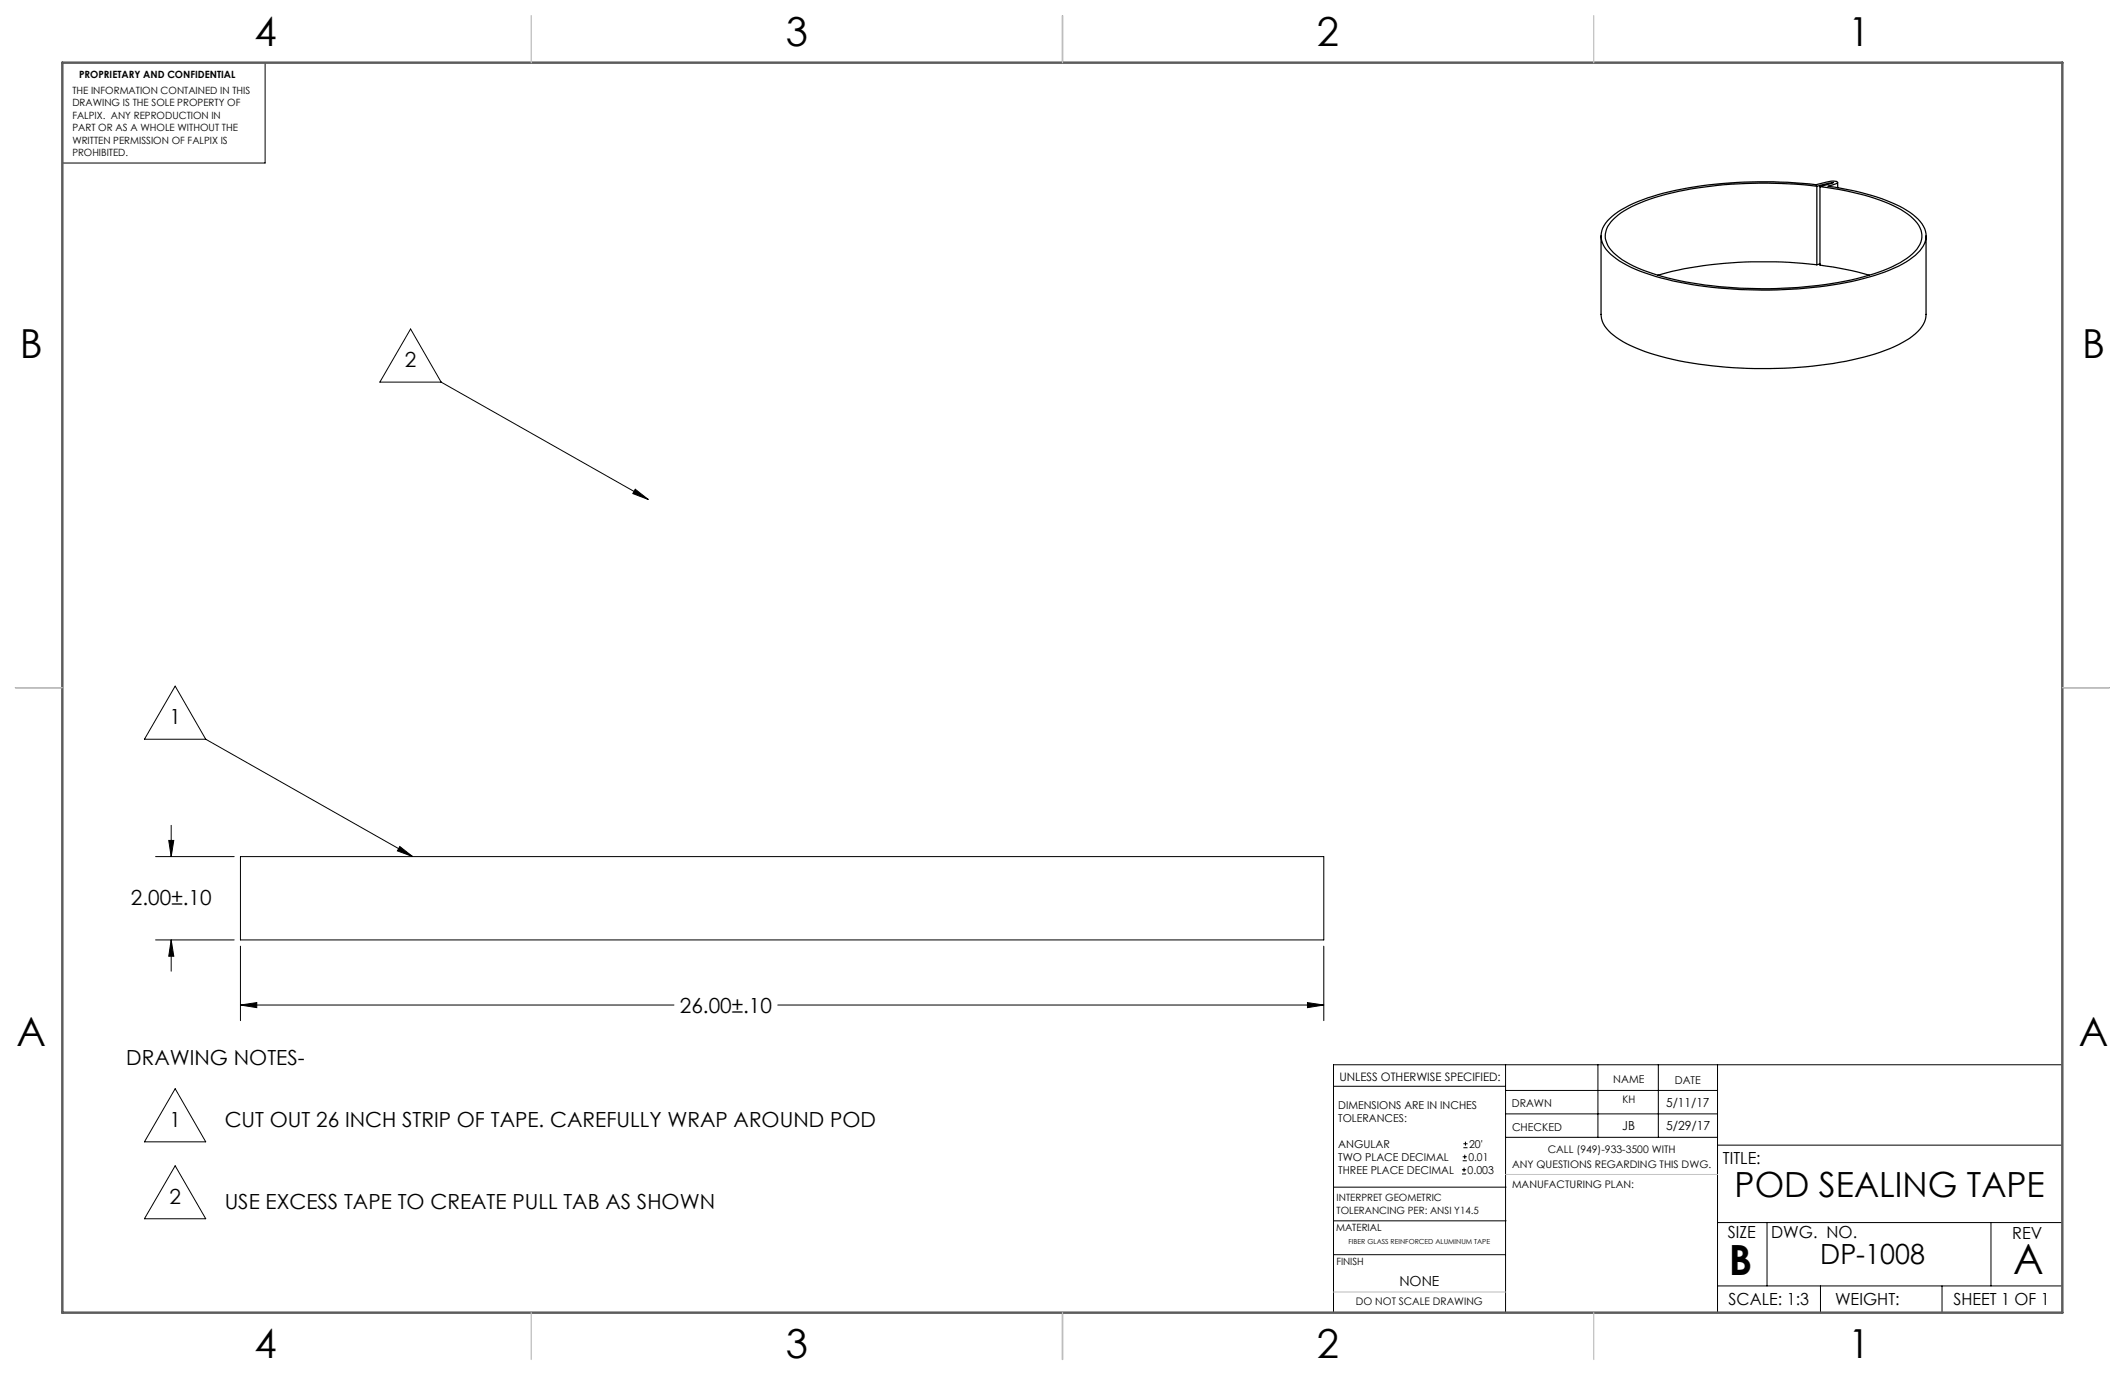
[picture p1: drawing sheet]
<svg xmlns="http://www.w3.org/2000/svg" width="432mm" height="279mm" viewBox="0 0 432 279" stroke-linecap="round" stroke-linejoin="round" font-family="sans-serif">
<g fill="none" stroke="#000" stroke-width=".2">
<path d="M53.9 12.7v20.4h-41.2M83.4 66.9l6.2 10.7h-12.4zM89.6 77.6l42.1 23.9M129.1 99.4l2.6 2.1-3.1-1.2zM35.6 139.4l6.2 10.8h-12.4zM41.8 150.2l42.1 23.9M31.6 174.1h16M34.3 170.8h1l-.5 3.3zM34.8 167.7v6.4M48.9 174.1h220.1v16.9h-220.1zM81.2 172l2.7 2.1-3.1-1.2zM31.6 191h16"/>
<path d="M34.8 191l.5 3.3h-1zM34.8 191v6.3M48.9 192.3v15.1M269 192.3v15.1M48.9 204.2l3.3-.5v1.1zM48.9 204.2h88M158 204.2h111M265.7 203.7l3.3 .5-3.3 .6zM305.9 216.4v50.3M324.7 216.4v14.7M337 216.4v14.7M349 216.4v50.3"/>
<path d="M419.1 216.4h-148.1v50.3M35.6 221.2l6.2 10.8h-12.4zM35.6 236.9l6.2 10.7h-12.4zM271 220.7h34.9M297.1 238.5h.8M297.1 237.7h.8M297.2 235.9h.9M297.2 235.1h.9M297.4 233.2h.8M297.4 232.4h.8M297.5 237.3v.8M297.6 234.6v.9"/>
<path d="M297.8 232v.8M305.9 231.1h43.1M305.9 226.3h43.1M305.9 221.6h43.1M349 232.7h70.1M271 255h34.9M271 248.1h35M271 241.2h35M349 248.4h70.1M359.1 248.4v12.9M404.6 248.4v12.9M349 261.3h70.1"/>
<path d="M369.9 261.3v5.4M394.6 261.3v5.4"/>
</g>
<path d="M215.9 3.2v9.5M3.1 139.7h9.6M419.1 139.7h9.5M215.9 266.7v9.6" fill="none" stroke="#5c5c5c" stroke-width=".25"/>
<path d="M12.7 12.7h406.4v254h-406.4z" fill="none" stroke="#5c5c5c" stroke-width=".5"/>
<path d="M305.9 238.7h43.1M271 262.5h34.9" fill="none" stroke="#c0c0c0" stroke-width=".2"/>
<path d="M108 3.2v9.5M215.9 3.2v9.5M323.8 3.2v9.5M3.1 139.7h9.6M419.1 139.7h9.5M108 266.7v9.6M215.9 266.7v9.6M323.8 266.7v9.6" fill="none" stroke="#c0c0c0" stroke-width=".25"/>
<g fill="#000">
<path d="M81.2 172l2.7 2.1-3.1-1.2zM129.1 99.4l2.6 2.1-3.1-1.2z"/>
<path d="M48.9 204.2l3.3-.5v1.1zM265.7 203.7l3.3 .5-3.3 .6zM34.3 170.8h1l-.5 3.3zM34.8 191l.5 3.3h-1z"/>
</g>
<path d="M369.2 37.9a84.5 84.5 0 0 0-32.9 2.2 19.5 19.5 0 0 0-9 5 4.2 4.2 0 0 0 .6 6.3 23 23 0 0 0 9.8 4.8 85.8 85.8 0 0 0 41.9-.2 21.8 21.8 0 0 0 9.5-4.9 4.3 4.3 0 0 0-.4-6.7 25 25 0 0 0-11.2-5.1l-3.7-.8-4-.6M369.2 37.9l3.4-.8-2.8 .8M369.2 37.9v15.9M369.8 37.9v16a69.6 69.6 0 0 1 10 2M373.4 37.1v1M325.3 47.9v16a5.9 5.9 0 0 0 3.2 4.7 36.3 36.3 0 0 0 13.9 5 91.9 91.9 0 0 0 36.3-1 26.4 26.4 0 0 0 10.5-4.8 5.3 5.3 0 0 0 2.2-3.9v-16M326.6 44.9a21 21 0 0 1 9.2-5 85.9 85.9 0 0 1 31.8-2.5l1.4 .1 3.3-.7 1.1 .2-.1 .3-1.8 .6a43.3 43.3 0 0 1 16 4.9 7.2 7.2 0 0 1 3.9 4.7 5.5 5.5 0 0 1-2.8 4.8 31.4 31.4 0 0 1-12.3 4.9 91.4 91.4 0 0 1-38.8-.7 24.8 24.8 0 0 1-10.2-4.8 4.5 4.5 0 0 1-.7-6.8zM369.2 53.8a86.4 86.4 0 0 0-32.3 2.1M369.8 53.6l-.6 .2" fill="none" stroke="#000" stroke-width=".25"/>
<g font-size="8.5">
<text x="351.3" y="259">B</text>
<text x="409.1" y="258.9">A</text>
</g>
<g font-size="8.1">
<text x="51.7" y="9.3">4</text>
<text x="159.7" y="9.3">3</text>
<text x="267.6" y="9.3">2</text>
<text x="375.6" y="9.3">1</text>
<text x="4" y="72.8">B</text>
<text x="423.1" y="72.8">B</text>
<text x="3.3" y="212.5">A</text>
<text x="422.4" y="212.5">A</text>
<text x="51.7" y="276">4</text>
<text x="159.7" y="276">3</text>
<text x="267.6" y="276">2</text>
<text x="375.6" y="276">1</text>
</g>
<text font-size="7.1" x="352.5" y="243.3">POD SEALING TAPE</text>
<text font-size="5.6" x="369.9" y="256.8">DP-1008</text>
<g font-size="4.2">
<text x="82.3" y="74.5">2</text>
<text x="34.4" y="147.1">1</text>
<text x="26.6" y="183.9">2.00±.10</text>
<text x="138.1" y="205.8">26.00±.10</text>
<text x="25.7" y="216.5">DRAWING NOTES-</text>
<text x="34.4" y="228.9">1</text>
<text x="45.7" y="229">CUT OUT 26 INCH STRIP OF TAPE. CAREFULLY WRAP AROUND POD</text>
<text x="34.4" y="244.6">2</text>
<text x="45.7" y="245.7">USE EXCESS TAPE TO CREATE PULL TAB AS SHOWN</text>
</g>
<g font-size="3.4">
<text x="350.1" y="236.5">TITLE:</text>
<text x="351.1" y="251.6">SIZE</text>
<text x="359.9" y="251.6">DWG. NO.</text>
<text x="408.9" y="251.7">REV</text>
<text x="351.2" y="265.2">SCALE: 1:3</text>
<text x="372.9" y="265.2">WEIGHT:</text>
<text x="396.9" y="265.2">SHEET 1 OF 1</text>
</g>
<text font-size="2.8" x="284.3" y="261.3">NONE</text>
<g font-size="2.5">
<text x="338.6" y="224.9">5/11/17</text>
<text x="329.6" y="229.6">JB</text>
<text x="338.5" y="229.7">5/29/17</text>
</g>
<text font-size="2.4" x="272.2" y="219.7">UNLESS OTHERWISE SPECIFIED:</text>
<g font-size="2.2">
<text x="327.8" y="220.1">NAME</text>
<text x="340.3" y="220.2">DATE</text>
<text x="271.9" y="225.3">DIMENSIONS ARE IN INCHES</text>
<text x="271.9" y="227.9">TOLERANCES:</text>
<text x="307.2" y="224.9">DRAWN</text>
<text x="271.9" y="233.2">ANGULAR</text>
<text x="298.5" y="233.2">20'</text>
<text x="307.3" y="229.8">CHECKED</text>
<text x="271.9" y="238.5">THREE PLACE DECIMAL</text>
<text x="271.9" y="235.9">TWO PLACE DECIMAL</text>
<text x="298.2" y="238.5">0.003</text>
<text x="298.4" y="235.9">0.01</text>
</g>
<g font-size="2.1">
<text x="329.7" y="224.1">KH</text>
<text x="307.3" y="237.3">ANY QUESTIONS REGARDING THIS DWG.</text>
<text x="314.5" y="234.2">CALL (949)-933-3500 WITH</text>
<text x="307.3" y="241.3">MANUFACTURING PLAN:</text>
<text x="275.5" y="265.1">DO NOT SCALE DRAWING</text>
</g>
<g font-size="2">
<text x="16.1" y="15.9">PROPRIETARY AND CONFIDENTIAL</text>
<text x="14.7" y="19.1">THE INFORMATION CONTAINED IN THIS</text>
<text x="14.7" y="21.6">DRAWING IS THE SOLE PROPERTY OF</text>
<text x="14.7" y="24.1">FALPIX. ANY REPRODUCTION IN</text>
<text x="14.7" y="26.6">PART OR AS A WHOLE WITHOUT THE</text>
<text x="14.7" y="29.2">WRITTEN PERMISSION OF FALPIX IS</text>
<text x="14.7" y="31.7">PROHIBITED.</text>
<text x="271.6" y="244.1">INTERPRET GEOMETRIC</text>
<text x="271.5" y="250.2">MATERIAL</text>
<text x="271.6" y="246.6">TOLERANCING PER: ANSI Y14.5</text>
<text x="271.5" y="257">FINISH</text>
</g>
<text font-size="1.4" x="274" y="252.8">FIBER GLASS REINFORCED ALUMINUM TAPE</text>
</svg>
